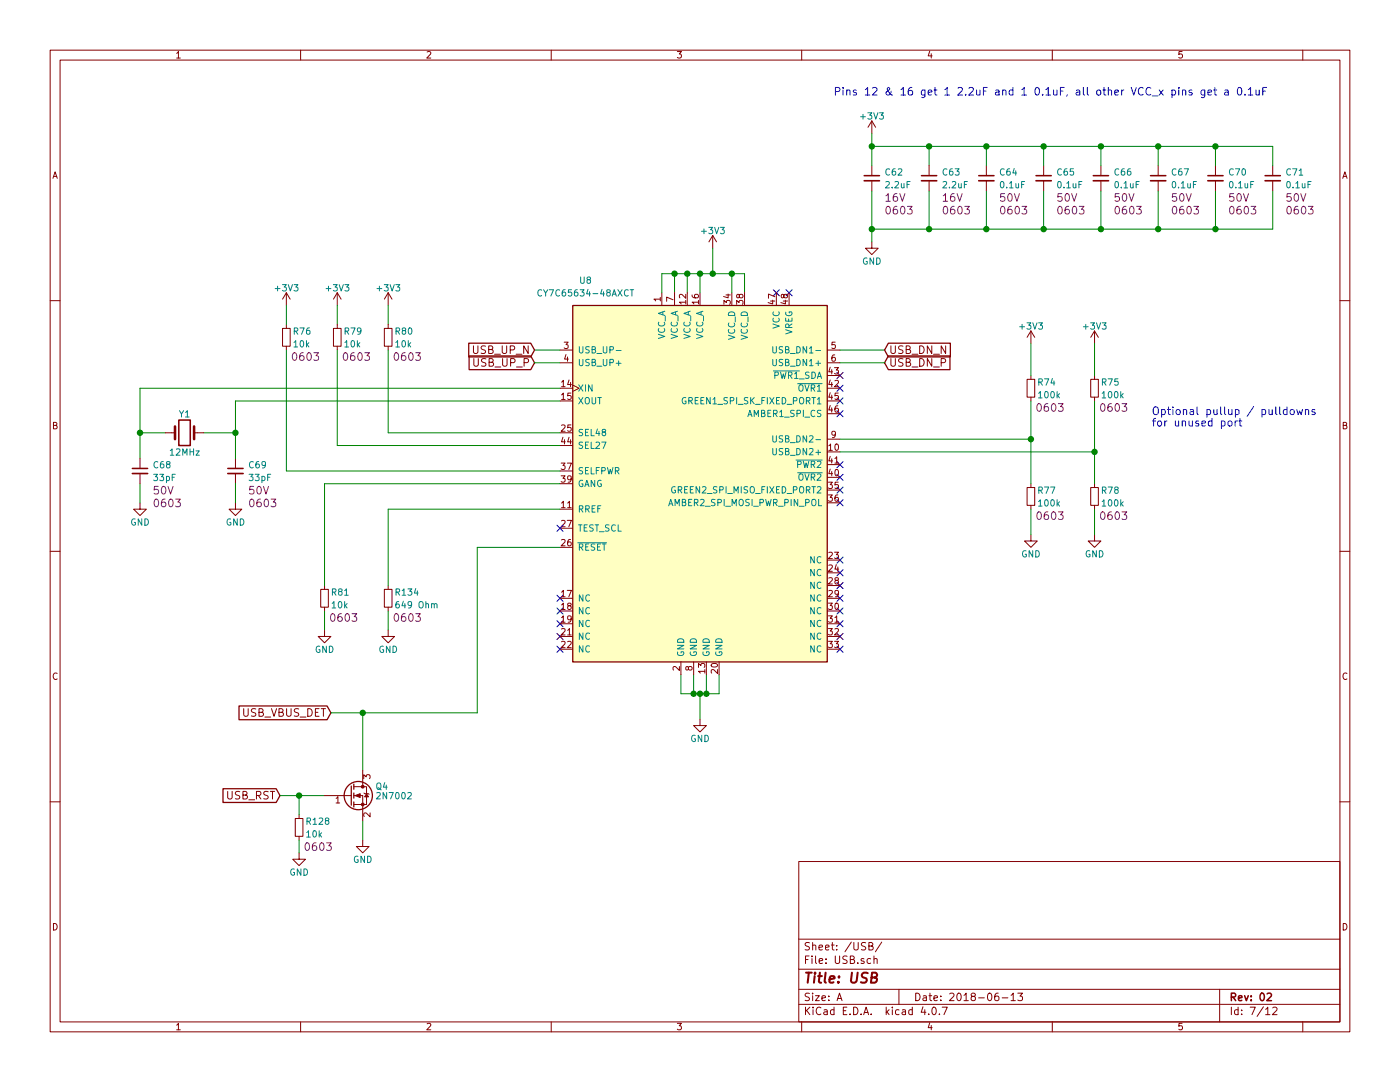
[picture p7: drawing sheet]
EESchema Schematic File Version 2
LIBS:power
LIBS:device
LIBS:switches
LIBS:relays
LIBS:motors
LIBS:transistors
LIBS:conn
LIBS:linear
LIBS:regul
LIBS:74xx
LIBS:cmos4000
LIBS:adc-dac
LIBS:memory
LIBS:xilinx
LIBS:microcontrollers
LIBS:dsp
LIBS:microchip
LIBS:analog_switches
LIBS:motorola
LIBS:texas
LIBS:intel
LIBS:audio
LIBS:interface
LIBS:digital-audio
LIBS:philips
LIBS:display
LIBS:cypress
LIBS:siliconi
LIBS:opto
LIBS:atmel
LIBS:contrib
LIBS:valves
LIBS:74xgxx
LIBS:ac-dc
LIBS:actel
LIBS:allegro
LIBS:Altera
LIBS:analog_devices
LIBS:battery_management
LIBS:bbd
LIBS:bosch
LIBS:brooktre
LIBS:cmos_ieee
LIBS:dc-dc
LIBS:diode
LIBS:elec-unifil
LIBS:ESD_Protection
LIBS:ftdi
LIBS:gennum
LIBS:graphic_symbols
LIBS:hc11
LIBS:infineon
LIBS:intersil
LIBS:ir
LIBS:Lattice
LIBS:leds
LIBS:LEM
LIBS:logic_programmable
LIBS:maxim
LIBS:mechanical
LIBS:microchip_dspic33dsc
LIBS:microchip_pic10mcu
LIBS:microchip_pic12mcu
LIBS:microchip_pic16mcu
LIBS:microchip_pic18mcu
LIBS:microchip_pic24mcu
LIBS:microchip_pic32mcu
LIBS:modules
LIBS:motor_drivers
LIBS:msp430
LIBS:nordicsemi
LIBS:nxp
LIBS:nxp_armmcu
LIBS:onsemi
LIBS:Oscillators
LIBS:Power_Management
LIBS:powerint
LIBS:pspice
LIBS:references
LIBS:rfcom
LIBS:RFSolutions
LIBS:sensors
LIBS:silabs
LIBS:stm8
LIBS:stm32
LIBS:supertex
LIBS:transf
LIBS:triac_thyristor
LIBS:ttl_ieee
LIBS:video
LIBS:wiznet
LIBS:Worldsemi
LIBS:Xicor
LIBS:zetex
LIBS:Symbols_DCDC-ACDC-Converter_RevC_20Jul2012
LIBS:Symbols_EN60617_13Mar2013
LIBS:Symbols_EN60617-10_HF-Radio_DRAFT_12Sep2013
LIBS:Symbols_ICs-Diskrete_RevD10
LIBS:Symbols_ICs-Opto_RevB_16Sep2013
LIBS:Symbols_Microcontroller_Philips-NXP_RevA_06Oct2013
LIBS:Symbols_Socket-DIN41612_RevA
LIBS:Symbols_Transformer-Diskrete_RevA
LIBS:SymbolsSimilarEN60617+oldDIN617-RevE8
LIBS:dk_Addressable-Specialty
LIBS:dk_Alarms-Buzzers-and-Sirens
LIBS:dk_Automotive-Relays
LIBS:dk_Balun
LIBS:dk_Barrel-Audio-Connectors
LIBS:dk_Battery-Holders-Clips-Contacts
LIBS:dk_Clock-Timing-Clock-Generators-PLLs-Frequency-Synthesizers
LIBS:dk_Clock-Timing-Programmable-Timers-and-Oscillators
LIBS:dk_Clock-Timing-Real-Time-Clocks
LIBS:dk_Coaxial-Connectors-RF
LIBS:dk_Current-Transducers
LIBS:dk_Data-Acquisition-ADCs-DACs-Special-Purpose
LIBS:dk_Data-Acquisition-Analog-to-Digital-Converters-ADC
LIBS:dk_Data-Acquisition-Digital-Potentiometers
LIBS:dk_Data-Acquisition-Digital-to-Analog-Converters-DAC
LIBS:dk_Data-Acquisition-Touch-Screen-Controllers
LIBS:dk_DC-DC-Converters
LIBS:dk_Digital-Isolators
LIBS:dk_Diodes-Bridge-Rectifiers
LIBS:dk_Diodes-Rectifiers-Arrays
LIBS:dk_Diodes-Rectifiers-Single
LIBS:dk_Diodes-Zener-Single
LIBS:dk_Display-Modules-LCD-OLED-Graphic
LIBS:dk_Display-Modules-LED-Character-and-Numeric
LIBS:dk_D-Sub-Connectors
LIBS:dk_Embedded-Microcontrollers
LIBS:dk_Encoders
LIBS:dk_Evaluation-Boards-Sensors
LIBS:dk_Ferrite-Beads-and-Chips
LIBS:dk_Fixed-Inductors
LIBS:dk_Fuses
LIBS:dk_Gas-Sensors
LIBS:dk_Humidity-Moisture-Sensors
LIBS:dk_Image-Sensors-Camera
LIBS:dk_Infrared-UV-Visible-Emitters
LIBS:dk_Inrush-Current-Limiters-ICL
LIBS:dk_Interface-Analog-Switches-Multiplexers-Demultiplexers
LIBS:dk_Interface-Analog-Switches-Special-Purpose
LIBS:dk_Interface-Controllers
LIBS:dk_Interface-Drivers-Receivers-Transceivers
LIBS:dk_Interface-I-O-Expanders
LIBS:dk_Interface-Modules
LIBS:dk_Interface-Sensor-and-Detector-Interfaces
LIBS:dk_Interface-Sensor-Capacitive-Touch
LIBS:dk_Interface-Specialized
LIBS:dk_LED-Indication-Discrete
LIBS:dk_LEDs-Circuit-Board-Indicators-Arrays-Light-Bars-Bar-Graphs
LIBS:dk_Linear-Amplifiers-Audio
LIBS:dk_Linear-Amplifiers-Instrumentation-OP-Amps-Buffer-Amps
LIBS:dk_Linear-Comparators
LIBS:dk_Logic-Buffers-Drivers-Receivers-Transceivers
LIBS:dk_Logic-Flip-Flops
LIBS:dk_Logic-Gates-and-Inverters
LIBS:dk_Logic-Multivibrators
LIBS:dk_Logic-Shift-Registers
LIBS:dk_Logic-Signal-Switches-Multiplexers-Decoders
LIBS:dk_Logic-Translators-Level-Shifters
LIBS:dk_Magnetic-Sensors-Compass-Magnetic-Field-Modules
LIBS:dk_Magnetic-Sensors-Linear-Compass-ICs
LIBS:dk_Magnetic-Sensors-Switches-Solid-State
LIBS:dk_Memory
LIBS:dk_Memory-Connectors-PC-Card-Sockets
LIBS:dk_Microphones
LIBS:dk_Modular-Connectors-Jacks
LIBS:dk_Modular-Connectors-Jacks-With-Magnetics
LIBS:dk_Motion-Sensors-Accelerometers
LIBS:dk_Motion-Sensors-IMUs-Inertial-Measurement-Units
LIBS:dk_Motion-Sensors-Tilt-Switches
LIBS:dk_Navigation-Switches-Joystick
LIBS:dk_Optical-Sensors-Ambient-Light-IR-UV-Sensors
LIBS:dk_Optical-Sensors-Photo-Detectors-Remote-Receiver
LIBS:dk_Optical-Sensors-Photodiodes
LIBS:dk_Optical-Sensors-Phototransistors
LIBS:dk_Optical-Sensors-Reflective-Analog-Output
LIBS:dk_Optoisolators-Logic-Output
LIBS:dk_Optoisolators-Transistor-Photovoltaic-Output
LIBS:dk_Optoisolators-Triac-SCR-Output
LIBS:dk_Oscillators
LIBS:dk_PMIC-AC-DC-Converters-Offline-Switchers
LIBS:dk_PMIC-Battery-Chargers
LIBS:dk_PMIC-Battery-Management
LIBS:dk_PMIC-Current-Regulation-Management
LIBS:dk_PMIC-Full-Half-Bridge-Drivers
LIBS:dk_PMIC-Gate-Drivers
LIBS:dk_PMIC-LED-Drivers
LIBS:dk_PMIC-Motor-Drivers-Controllers
LIBS:dk_PMIC-OR-Controllers-Ideal-Diodes
LIBS:dk_PMIC-Power-Distribution-Switches-Load-Drivers
LIBS:dk_PMIC-Power-Management-Specialized
LIBS:dk_PMIC-RMS-to-DC-Converters
LIBS:dk_PMIC-Supervisors
LIBS:dk_PMIC-Thermal-Management
LIBS:dk_PMIC-V-F-and-F-V-Converters
LIBS:dk_PMIC-Voltage-Reference
LIBS:dk_PMIC-Voltage-Regulators-DC-DC-Switching-Controllers
LIBS:dk_PMIC-Voltage-Regulators-DC-DC-Switching-Regulators
LIBS:dk_PMIC-Voltage-Regulators-Linear
LIBS:dk_PMIC-Voltage-Regulators-Special-Purpose
LIBS:dk_Power-Relays-Over-2-Amps
LIBS:dk_Pressure-Sensors-Transducers
LIBS:dk_Programmable-Oscillators
LIBS:dk_Pushbutton-Switches
LIBS:dk_Rectangular-Connectors-Headers-Male-Pins
LIBS:dk_Reed-Relays
LIBS:dk_Resistor-Networks-Arrays
LIBS:dk_RF-Amplifiers
LIBS:dk_RF-Antennas
LIBS:dk_RF-Demodulators
LIBS:dk_RF-Detectors
LIBS:dk_RF-Evaluation-and-Development-Kits-Boards
LIBS:dk_RFID-RF-Access-Monitoring-ICs
LIBS:dk_RF-Receivers
LIBS:dk_RF-Switches
LIBS:dk_RF-Transceiver-ICs
LIBS:dk_RF-Transceiver-Modules
LIBS:dk_RF-Transmitters
LIBS:dk_Rotary-Potentiometers-Rheostats
LIBS:dk_Sensors-Transducers_Accessories
LIBS:dk_Signal-Relays-Up-to-2-Amps
LIBS:dk_Slide-Switches
LIBS:dk_Solid-State-Relays
LIBS:dk_Specialized-ICs
LIBS:dk_Specialized-Sensors
LIBS:dk_Surge-Suppression-ICs
LIBS:dk_Tactile-Switches
LIBS:dk_Temperature-Sensors-Analog-and-Digital-Output
LIBS:dk_Thermal-Cutoffs-Thermal-Fuses
LIBS:dk_Thyristors-DIACs-SIDACs
LIBS:dk_Thyristors-SCRs
LIBS:dk_Thyristors-TRIACs
LIBS:dk_Toggle-Switches
LIBS:dk_Transistors-Bipolar-BJT-Arrays
LIBS:dk_Transistors-Bipolar-BJT-RF
LIBS:dk_Transistors-Bipolar-BJT-Single
LIBS:dk_Transistors-Bipolar-BJT-Single-Pre-Biased
LIBS:dk_Transistors-FETs-MOSFETs-Arrays
LIBS:dk_Transistors-FETs-MOSFETs-RF
LIBS:dk_Transistors-FETs-MOSFETs-Single
LIBS:dk_Transistors-JFETs
LIBS:dk_Trimmer-Potentiometers
LIBS:dk_TVS-Diodes
LIBS:dk_TVS-Mixed-Technology
LIBS:dk_USB-DVI-HDMI-Connectors
LIBS:CustomComponents
LIBS:TMS320F28027PTQR
LIBS:2920L200
LIBS:TMS320F28035PAGS
LIBS:1-1825027-1
LIBS:105133-0011
LIBS:614008235023
LIBS:NAS_Controller-cache
EELAYER 25 0
EELAYER END
$Descr A 11000 8500
encoding utf-8
Sheet 7 12
Title "USB"
Date "2018-06-13"
Rev "02"
Comp ""
Comment1 ""
Comment2 ""
Comment3 ""
Comment4 ""
$EndDescr
$Comp
L C_Small C64
U 1 1
P 7750 1400
F 0 "C64" H 7850 1450 50  0000 L CNN
F 1 "0.1uF" H 7850 1350 50  0000 L CNN
F 2 "Capacitors_SMD:C_0603" H 7750 1400 50  0001 C CNN
F 3 "" H 7750 1400 50  0001 C CNN
F 4 "50V" H 7850 1250 60  0000 L CNN "Voltage"
F 5 "0603" H 7850 1150 60  0000 L CNN "Package"
	1    7750 1400
	1    0    0    -1  
$EndComp
$Comp
L C_Small C65
U 1 1
P 8200 1400
F 0 "C65" H 8300 1450 50  0000 L CNN
F 1 "0.1uF" H 8300 1350 50  0000 L CNN
F 2 "Capacitors_SMD:C_0603" H 8200 1400 50  0001 C CNN
F 3 "" H 8200 1400 50  0001 C CNN
F 4 "50V" H 8300 1250 60  0000 L CNN "Voltage"
F 5 "0603" H 8300 1150 60  0000 L CNN "Package"
	1    8200 1400
	1    0    0    -1  
$EndComp
$Comp
L C_Small C66
U 1 1
P 8650 1400
F 0 "C66" H 8750 1450 50  0000 L CNN
F 1 "0.1uF" H 8750 1350 50  0000 L CNN
F 2 "Capacitors_SMD:C_0603" H 8650 1400 50  0001 C CNN
F 3 "" H 8650 1400 50  0001 C CNN
F 4 "50V" H 8750 1250 60  0000 L CNN "Voltage"
F 5 "0603" H 8750 1150 60  0000 L CNN "Package"
	1    8650 1400
	1    0    0    -1  
$EndComp
$Comp
L C_Small C67
U 1 1
P 9100 1400
F 0 "C67" H 9200 1450 50  0000 L CNN
F 1 "0.1uF" H 9200 1350 50  0000 L CNN
F 2 "Capacitors_SMD:C_0603" H 9100 1400 50  0001 C CNN
F 3 "" H 9100 1400 50  0001 C CNN
F 4 "50V" H 9200 1250 60  0000 L CNN "Voltage"
F 5 "0603" H 9200 1150 60  0000 L CNN "Package"
	1    9100 1400
	1    0    0    -1  
$EndComp
$Comp
L GND #PWR0120
U 1 1
P 6850 1900
F 0 "#PWR0120" H 6850 1650 50  0001 C CNN
F 1 "GND" H 6850 1750 50  0000 C CNN
F 2 "" H 6850 1900 50  0001 C CNN
F 3 "" H 6850 1900 50  0001 C CNN
	1    6850 1900
	1    0    0    -1  
$EndComp
$Comp
L +3V3 #PWR0121
U 1 1
P 6850 1050
F 0 "#PWR0121" H 6850 900 50  0001 C CNN
F 1 "+3V3" H 6850 1190 50  0000 C CNN
F 2 "" H 6850 1050 50  0001 C CNN
F 3 "" H 6850 1050 50  0001 C CNN
	1    6850 1050
	1    0    0    -1  
$EndComp
Text GLabel 6950 2750 2    60   Input ~ 0
USB_DN_N
Text GLabel 6950 2850 2    60   Input ~ 0
USB_DN_P
Text GLabel 4200 2850 0    60   Input ~ 0
USB_UP_P
Text GLabel 4200 2750 0    60   Input ~ 0
USB_UP_N
$Comp
L C_Small C68
U 1 1
P 1100 3700
F 0 "C68" H 1200 3750 50  0000 L CNN
F 1 "33pF" H 1200 3650 50  0000 L CNN
F 2 "Capacitors_SMD:C_0603" H 1100 3700 50  0001 C CNN
F 3 "" H 1100 3700 50  0001 C CNN
F 4 "50V" H 1200 3550 60  0000 L CNN "Voltage"
F 5 "0603" H 1200 3450 60  0000 L CNN "Package"
	1    1100 3700
	1    0    0    -1  
$EndComp
$Comp
L C_Small C69
U 1 1
P 1850 3700
F 0 "C69" H 1950 3750 50  0000 L CNN
F 1 "33pF" H 1950 3650 50  0000 L CNN
F 2 "Capacitors_SMD:C_0603" H 1850 3700 50  0001 C CNN
F 3 "" H 1850 3700 50  0001 C CNN
F 4 "50V" H 1950 3550 60  0000 L CNN "Voltage"
F 5 "0603" H 1950 3450 60  0000 L CNN "Package"
	1    1850 3700
	1    0    0    -1  
$EndComp
$Comp
L GND #PWR0122
U 1 1
P 1100 3950
F 0 "#PWR0122" H 1100 3700 50  0001 C CNN
F 1 "GND" H 1100 3800 50  0000 C CNN
F 2 "" H 1100 3950 50  0001 C CNN
F 3 "" H 1100 3950 50  0001 C CNN
	1    1100 3950
	1    0    0    -1  
$EndComp
$Comp
L GND #PWR0123
U 1 1
P 1850 3950
F 0 "#PWR0123" H 1850 3700 50  0001 C CNN
F 1 "GND" H 1850 3800 50  0000 C CNN
F 2 "" H 1850 3950 50  0001 C CNN
F 3 "" H 1850 3950 50  0001 C CNN
	1    1850 3950
	1    0    0    -1  
$EndComp
$Comp
L R_Small R74
U 1 1
P 8100 3050
F 0 "R74" H 8150 3100 50  0000 L CNN
F 1 "100k" H 8150 3000 50  0000 L CNN
F 2 "Resistors_SMD:R_0603" H 8100 3050 50  0001 C CNN
F 3 "" H 8100 3050 50  0001 C CNN
F 4 "0603" H 8250 2900 60  0000 C CNN "Package"
	1    8100 3050
	1    0    0    -1  
$EndComp
$Comp
L R_Small R77
U 1 1
P 8100 3900
F 0 "R77" H 8150 3950 50  0000 L CNN
F 1 "100k" H 8150 3850 50  0000 L CNN
F 2 "Resistors_SMD:R_0603" H 8100 3900 50  0001 C CNN
F 3 "" H 8100 3900 50  0001 C CNN
F 4 "0603" H 8250 3750 60  0000 C CNN "Package"
	1    8100 3900
	1    0    0    -1  
$EndComp
$Comp
L R_Small R75
U 1 1
P 8600 3050
F 0 "R75" H 8650 3100 50  0000 L CNN
F 1 "100k" H 8650 3000 50  0000 L CNN
F 2 "Resistors_SMD:R_0603" H 8600 3050 50  0001 C CNN
F 3 "" H 8600 3050 50  0001 C CNN
F 4 "0603" H 8750 2900 60  0000 C CNN "Package"
	1    8600 3050
	1    0    0    -1  
$EndComp
$Comp
L R_Small R78
U 1 1
P 8600 3900
F 0 "R78" H 8650 3950 50  0000 L CNN
F 1 "100k" H 8650 3850 50  0000 L CNN
F 2 "Resistors_SMD:R_0603" H 8600 3900 50  0001 C CNN
F 3 "" H 8600 3900 50  0001 C CNN
F 4 "0603" H 8750 3750 60  0000 C CNN "Package"
	1    8600 3900
	1    0    0    -1  
$EndComp
$Comp
L GND #PWR0124
U 1 1
P 8100 4200
F 0 "#PWR0124" H 8100 3950 50  0001 C CNN
F 1 "GND" H 8100 4050 50  0000 C CNN
F 2 "" H 8100 4200 50  0001 C CNN
F 3 "" H 8100 4200 50  0001 C CNN
	1    8100 4200
	1    0    0    -1  
$EndComp
$Comp
L GND #PWR0125
U 1 1
P 8600 4200
F 0 "#PWR0125" H 8600 3950 50  0001 C CNN
F 1 "GND" H 8600 4050 50  0000 C CNN
F 2 "" H 8600 4200 50  0001 C CNN
F 3 "" H 8600 4200 50  0001 C CNN
	1    8600 4200
	1    0    0    -1  
$EndComp
$Comp
L +3V3 #PWR0126
U 1 1
P 8100 2700
F 0 "#PWR0126" H 8100 2550 50  0001 C CNN
F 1 "+3V3" H 8100 2840 50  0000 C CNN
F 2 "" H 8100 2700 50  0001 C CNN
F 3 "" H 8100 2700 50  0001 C CNN
	1    8100 2700
	1    0    0    -1  
$EndComp
$Comp
L +3V3 #PWR0127
U 1 1
P 8600 2700
F 0 "#PWR0127" H 8600 2550 50  0001 C CNN
F 1 "+3V3" H 8600 2840 50  0000 C CNN
F 2 "" H 8600 2700 50  0001 C CNN
F 3 "" H 8600 2700 50  0001 C CNN
	1    8600 2700
	1    0    0    -1  
$EndComp
Text Notes 9050 3350 0    60   ~ 0
Optional pullup / pulldowns \nfor unused port
Text GLabel 2200 6250 0    60   Input ~ 0
USB_RST
$Comp
L GND #PWR0128
U 1 1
P 2850 6600
F 0 "#PWR0128" H 2850 6350 50  0001 C CNN
F 1 "GND" H 2850 6450 50  0000 C CNN
F 2 "" H 2850 6600 50  0001 C CNN
F 3 "" H 2850 6600 50  0001 C CNN
	1    2850 6600
	1    0    0    -1  
$EndComp
$Comp
L C_Small C62
U 1 1
P 6850 1400
F 0 "C62" H 6950 1450 50  0000 L CNN
F 1 "2.2uF" H 6950 1350 50  0000 L CNN
F 2 "Capacitors_SMD:C_0603" H 6850 1400 50  0001 C CNN
F 3 "" H 6850 1400 50  0001 C CNN
F 4 "16V" H 6950 1250 60  0000 L CNN "Voltage"
F 5 "0603" H 6950 1150 60  0000 L CNN "Package"
	1    6850 1400
	1    0    0    -1  
$EndComp
$Comp
L R_Small R128
U 1 1
P 2350 6500
F 0 "R128" H 2400 6550 50  0000 L CNN
F 1 "10k" H 2400 6450 50  0000 L CNN
F 2 "Resistors_SMD:R_0603" H 2350 6500 50  0001 C CNN
F 3 "" H 2350 6500 50  0001 C CNN
F 4 "0603" H 2500 6350 60  0000 C CNN "Package"
	1    2350 6500
	1    0    0    -1  
$EndComp
$Comp
L GND #PWR0129
U 1 1
P 2350 6700
F 0 "#PWR0129" H 2350 6450 50  0001 C CNN
F 1 "GND" H 2350 6550 50  0000 C CNN
F 2 "" H 2350 6700 50  0001 C CNN
F 3 "" H 2350 6700 50  0001 C CNN
	1    2350 6700
	1    0    0    -1  
$EndComp
$Comp
L GND #PWR0130
U 1 1
P 5500 5650
F 0 "#PWR0130" H 5500 5400 50  0001 C CNN
F 1 "GND" H 5500 5500 50  0000 C CNN
F 2 "" H 5500 5650 50  0001 C CNN
F 3 "" H 5500 5650 50  0001 C CNN
	1    5500 5650
	1    0    0    -1  
$EndComp
$Comp
L +3V3 #PWR0131
U 1 1
P 5600 1950
F 0 "#PWR0131" H 5600 1800 50  0001 C CNN
F 1 "+3V3" H 5600 2090 50  0000 C CNN
F 2 "" H 5600 1950 50  0001 C CNN
F 3 "" H 5600 1950 50  0001 C CNN
	1    5600 1950
	1    0    0    -1  
$EndComp
Wire Wire Line
	9100 1300 9100 1150
Wire Wire Line
	6850 1150 10000 1150
Wire Wire Line
	6850 1050 6850 1300
Connection ~ 6850 1150
Wire Wire Line
	7300 1300 7300 1150
Connection ~ 7300 1150
Wire Wire Line
	7750 1300 7750 1150
Connection ~ 7750 1150
Wire Wire Line
	8200 1300 8200 1150
Connection ~ 8200 1150
Wire Wire Line
	8650 1300 8650 1150
Connection ~ 8650 1150
Wire Wire Line
	9100 1500 9100 1800
Wire Wire Line
	6850 1800 10000 1800
Wire Wire Line
	6850 1500 6850 1900
Connection ~ 6850 1800
Wire Wire Line
	7300 1500 7300 1800
Connection ~ 7300 1800
Wire Wire Line
	7750 1500 7750 1800
Connection ~ 7750 1800
Wire Wire Line
	8200 1500 8200 1800
Connection ~ 8200 1800
Wire Wire Line
	8650 1500 8650 1800
Connection ~ 8650 1800
Wire Wire Line
	6950 2850 6600 2850
Wire Wire Line
	6950 2750 6600 2750
Wire Wire Line
	1100 3800 1100 3950
Wire Wire Line
	1850 3950 1850 3800
Wire Wire Line
	1850 3150 1850 3600
Wire Wire Line
	1850 3150 4400 3150
Connection ~ 1850 3400
Wire Wire Line
	1100 3050 1100 3600
Wire Wire Line
	1100 3050 4400 3050
Connection ~ 1100 3400
Wire Wire Line
	6600 3450 8100 3450
Wire Wire Line
	8100 3150 8100 3800
Connection ~ 8100 3450
Wire Wire Line
	6600 3550 8600 3550
Wire Wire Line
	8600 3150 8600 3800
Connection ~ 8600 3550
Wire Wire Line
	8600 4200 8600 4000
Wire Wire Line
	8100 4200 8100 4000
Wire Wire Line
	8600 2700 8600 2950
Wire Wire Line
	8100 2950 8100 2700
Wire Wire Line
	2850 6450 2850 6600
Wire Wire Line
	1300 3400 1100 3400
Wire Wire Line
	1600 3400 1850 3400
Wire Wire Line
	2350 6700 2350 6600
Wire Wire Line
	2200 6250 2550 6250
Wire Wire Line
	2350 6400 2350 6250
Connection ~ 2350 6250
Wire Wire Line
	5350 5300 5350 5450
Wire Wire Line
	5350 5450 5650 5450
Wire Wire Line
	5650 5450 5650 5300
Wire Wire Line
	5550 5300 5550 5450
Connection ~ 5550 5450
Wire Wire Line
	5450 5300 5450 5450
Connection ~ 5450 5450
Wire Wire Line
	5500 5450 5500 5650
Connection ~ 5500 5450
Wire Wire Line
	5850 2150 5850 2300
Wire Wire Line
	5750 2300 5750 2150
Connection ~ 5750 2150
Wire Wire Line
	5500 2300 5500 2150
Connection ~ 5500 2150
Wire Wire Line
	5400 2300 5400 2150
Connection ~ 5400 2150
Wire Wire Line
	5300 2300 5300 2150
Connection ~ 5300 2150
Wire Wire Line
	5200 2300 5200 2150
Wire Wire Line
	5600 1950 5600 2150
Connection ~ 5600 2150
NoConn ~ 6100 2300
NoConn ~ 6200 2300
NoConn ~ 4400 4700
NoConn ~ 4400 4800
NoConn ~ 4400 4900
NoConn ~ 4400 5000
NoConn ~ 4400 5100
NoConn ~ 6600 5100
NoConn ~ 6600 5000
NoConn ~ 6600 4900
NoConn ~ 6600 4800
NoConn ~ 6600 4700
NoConn ~ 6600 4600
NoConn ~ 6600 4500
NoConn ~ 6600 4400
NoConn ~ 6600 3050
NoConn ~ 6600 2950
NoConn ~ 6600 3650
NoConn ~ 6600 3750
NoConn ~ 6600 3150
NoConn ~ 6600 3250
NoConn ~ 6600 3850
NoConn ~ 6600 3950
$Comp
L R_Small R134
U 1 1
P 3050 4700
F 0 "R134" H 3100 4750 50  0000 L CNN
F 1 "649 Ohm" H 3100 4650 50  0000 L CNN
F 2 "Resistors_SMD:R_0603" H 3050 4700 50  0001 C CNN
F 3 "" H 3050 4700 50  0001 C CNN
F 4 "0603" H 3200 4550 60  0000 C CNN "Package"
	1    3050 4700
	1    0    0    -1  
$EndComp
$Comp
L CY7C65634-48AXCT U8
U 1 1
P 5500 3800
F 0 "U8" H 4600 5400 50  0000 C CNN
F 1 "CY7C65634-48AXCT" H 4600 5300 50  0000 C CNN
F 2 "Housings_QFP:LQFP-48_7x7mm_Pitch0.5mm" H 6800 2300 50  0001 C CNN
F 3 "" H 7100 2200 50  0001 C CNN
	1    5500 3800
	1    0    0    -1  
$EndComp
Wire Wire Line
	5200 2150 5850 2150
$Comp
L R_Small R81
U 1 1
P 2550 4700
F 0 "R81" H 2600 4750 50  0000 L CNN
F 1 "10k" H 2600 4650 50  0000 L CNN
F 2 "Resistors_SMD:R_0603" H 2550 4700 50  0001 C CNN
F 3 "" H 2550 4700 50  0001 C CNN
F 4 "0603" H 2700 4550 60  0000 C CNN "Package"
	1    2550 4700
	1    0    0    -1  
$EndComp
Wire Wire Line
	4200 2750 4400 2750
Wire Wire Line
	4200 2850 4400 2850
$Comp
L R_Small R76
U 1 1
P 2250 2650
F 0 "R76" H 2300 2700 50  0000 L CNN
F 1 "10k" H 2300 2600 50  0000 L CNN
F 2 "Resistors_SMD:R_0603" H 2250 2650 50  0001 C CNN
F 3 "" H 2250 2650 50  0001 C CNN
F 4 "0603" H 2400 2500 60  0000 C CNN "Package"
	1    2250 2650
	1    0    0    -1  
$EndComp
$Comp
L +3V3 #PWR0132
U 1 1
P 2250 2400
F 0 "#PWR0132" H 2250 2250 50  0001 C CNN
F 1 "+3V3" H 2250 2540 50  0000 C CNN
F 2 "" H 2250 2400 50  0001 C CNN
F 3 "" H 2250 2400 50  0001 C CNN
	1    2250 2400
	1    0    0    -1  
$EndComp
$Comp
L +3V3 #PWR0133
U 1 1
P 2650 2400
F 0 "#PWR0133" H 2650 2250 50  0001 C CNN
F 1 "+3V3" H 2650 2540 50  0000 C CNN
F 2 "" H 2650 2400 50  0001 C CNN
F 3 "" H 2650 2400 50  0001 C CNN
	1    2650 2400
	1    0    0    -1  
$EndComp
$Comp
L +3V3 #PWR0134
U 1 1
P 3050 2400
F 0 "#PWR0134" H 3050 2250 50  0001 C CNN
F 1 "+3V3" H 3050 2540 50  0000 C CNN
F 2 "" H 3050 2400 50  0001 C CNN
F 3 "" H 3050 2400 50  0001 C CNN
	1    3050 2400
	1    0    0    -1  
$EndComp
Wire Wire Line
	3050 2400 3050 2550
Wire Wire Line
	2650 2400 2650 2550
Wire Wire Line
	2250 2400 2250 2550
Wire Wire Line
	2250 2750 2250 3700
Wire Wire Line
	2250 3700 4400 3700
Wire Wire Line
	2650 2750 2650 3500
Wire Wire Line
	2650 3500 4400 3500
Wire Wire Line
	3050 2750 3050 3400
Wire Wire Line
	3050 3400 4400 3400
$Comp
L GND #PWR0135
U 1 1
P 2550 4950
F 0 "#PWR0135" H 2550 4700 50  0001 C CNN
F 1 "GND" H 2550 4800 50  0000 C CNN
F 2 "" H 2550 4950 50  0001 C CNN
F 3 "" H 2550 4950 50  0001 C CNN
	1    2550 4950
	1    0    0    -1  
$EndComp
$Comp
L GND #PWR0136
U 1 1
P 3050 4950
F 0 "#PWR0136" H 3050 4700 50  0001 C CNN
F 1 "GND" H 3050 4800 50  0000 C CNN
F 2 "" H 3050 4950 50  0001 C CNN
F 3 "" H 3050 4950 50  0001 C CNN
	1    3050 4950
	1    0    0    -1  
$EndComp
Wire Wire Line
	3050 4950 3050 4800
Wire Wire Line
	2550 4950 2550 4800
Wire Wire Line
	3050 4600 3050 4000
Wire Wire Line
	3050 4000 4400 4000
Wire Wire Line
	2550 4600 2550 3800
Wire Wire Line
	2550 3800 4400 3800
Wire Wire Line
	4400 4300 3750 4300
NoConn ~ 4400 4150
$Comp
L C_Small C70
U 1 1
P 9550 1400
F 0 "C70" H 9650 1450 50  0000 L CNN
F 1 "0.1uF" H 9650 1350 50  0000 L CNN
F 2 "Capacitors_SMD:C_0603" H 9550 1400 50  0001 C CNN
F 3 "" H 9550 1400 50  0001 C CNN
F 4 "50V" H 9650 1250 60  0000 L CNN "Voltage"
F 5 "0603" H 9650 1150 60  0000 L CNN "Package"
	1    9550 1400
	1    0    0    -1  
$EndComp
Wire Wire Line
	9550 1800 9550 1500
Connection ~ 9100 1800
Wire Wire Line
	9550 1150 9550 1300
Connection ~ 9100 1150
$Comp
L R_Small R79
U 1 1
P 2650 2650
F 0 "R79" H 2700 2700 50  0000 L CNN
F 1 "10k" H 2700 2600 50  0000 L CNN
F 2 "Resistors_SMD:R_0603" H 2650 2650 50  0001 C CNN
F 3 "" H 2650 2650 50  0001 C CNN
F 4 "0603" H 2800 2500 60  0000 C CNN "Package"
	1    2650 2650
	1    0    0    -1  
$EndComp
$Comp
L R_Small R80
U 1 1
P 3050 2650
F 0 "R80" H 3100 2700 50  0000 L CNN
F 1 "10k" H 3100 2600 50  0000 L CNN
F 2 "Resistors_SMD:R_0603" H 3050 2650 50  0001 C CNN
F 3 "" H 3050 2650 50  0001 C CNN
F 4 "0603" H 3200 2500 60  0000 C CNN "Package"
	1    3050 2650
	1    0    0    -1  
$EndComp
$Comp
L Crystal Y1
U 1 1
P 1450 3400
F 0 "Y1" H 1450 3550 50  0000 C CNN
F 1 "12MHz" H 1450 3250 50  0000 C CNN
F 2 "Crystals:Crystal_SMD_HC49-SD" H 1450 3400 50  0001 C CNN
F 3 "" H 1450 3400 50  0001 C CNN
	1    1450 3400
	1    0    0    -1  
$EndComp
$Comp
L C_Small C71
U 1 1
P 10000 1400
F 0 "C71" H 10100 1450 50  0000 L CNN
F 1 "0.1uF" H 10100 1350 50  0000 L CNN
F 2 "Capacitors_SMD:C_0603" H 10000 1400 50  0001 C CNN
F 3 "" H 10000 1400 50  0001 C CNN
F 4 "50V" H 10100 1250 60  0000 L CNN "Voltage"
F 5 "0603" H 10100 1150 60  0000 L CNN "Package"
	1    10000 1400
	1    0    0    -1  
$EndComp
Wire Wire Line
	10000 1800 10000 1500
Connection ~ 9550 1800
Wire Wire Line
	10000 1150 10000 1300
Connection ~ 9550 1150
$Comp
L C_Small C63
U 1 1
P 7300 1400
F 0 "C63" H 7400 1450 50  0000 L CNN
F 1 "2.2uF" H 7400 1350 50  0000 L CNN
F 2 "Capacitors_SMD:C_0603" H 7300 1400 50  0001 C CNN
F 3 "" H 7300 1400 50  0001 C CNN
F 4 "16V" H 7400 1250 60  0000 L CNN "Voltage"
F 5 "0603" H 7400 1150 60  0000 L CNN "Package"
	1    7300 1400
	1    0    0    -1  
$EndComp
Text Notes 6550 750  0    60   ~ 0
Pins 12 & 16 get 1 2.2uF and 1 0.1uF, all other VCC_x pins get a 0.1uF
Text GLabel 2600 5600 0    60   Input ~ 0
USB_VBUS_DET
Wire Wire Line
	3750 4300 3750 5600
Wire Wire Line
	3750 5600 2600 5600
Wire Wire Line
	2850 5600 2850 6050
Connection ~ 2850 5600
$Comp
L 2N7002 Q4
U 1 1
P 2750 6250
F 0 "Q4" H 2950 6325 50  0000 L CNN
F 1 "2N7002" H 2950 6250 50  0000 L CNN
F 2 "TO_SOT_Packages_SMD:SOT-23" H 2950 6175 50  0001 L CIN
F 3 "" H 2750 6250 50  0001 L CNN
	1    2750 6250
	1    0    0    -1  
$EndComp
$EndSCHEMATC
